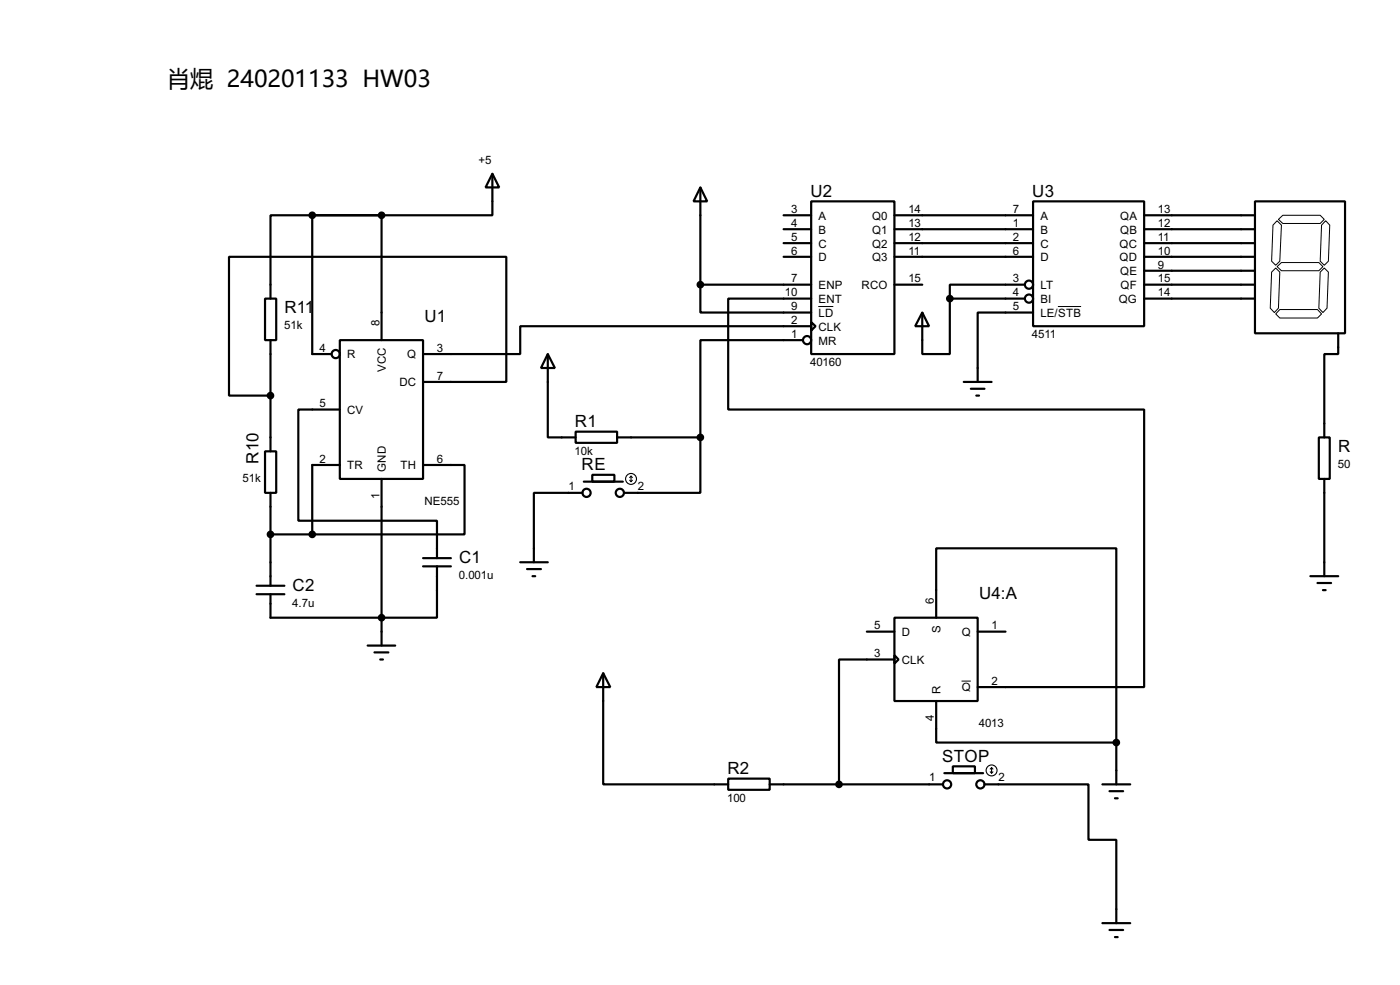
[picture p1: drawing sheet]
<svg xmlns="http://www.w3.org/2000/svg" width="256mm" height="180mm" viewBox="0 0 256 180" stroke-linecap="round" stroke-linejoin="round" font-family="sans-serif">
<g fill="none" stroke="#000" stroke-width=".4">
<path d="M57.2 39.4h-7.6v15.3M57.2 39.4h12.7M57.2 39.4v25.4h3.6M69.9 39.4v22.9M90.2 31.8l1.3 2.5h-2.5zM90.2 31.8v7.6h-20.3M128.3 34.3l1.3 2.6h-2.5zM128.3 34.3v17.8M143.6 39.4h5M148.6 36.9h15.3v27.9h-15.3zM163.9 39.4h25.4M189.3 36.9h20.3v22.8h-20.3z"/>
<path d="M209.6 39.4h20.3M229.9 36.9h16.5v24.1h-16.5zM48.6 54.7h2v7.6h-2zM128.3 52.1v5.1h20.3M128.3 52.1h20.3M143.6 42h5M143.6 44.5h5M143.6 47h5M148.6 59l.8 .7-.8 .8zM148.6 54.7h-15.2v20.3h76.2v50.8h-30.5M148.6 59.7h-53.3v5.1h-17.8M163.9 42h25.4"/>
<path d="M163.9 44.5h25.4M163.9 47h25.4M163.9 52.1h5.1M169 57.2l1.2 2.5h-2.5zM174 54.7v10.1h-5v-7.6M174 54.7h13.8M187.8 52.1h-13.8v2.6M189.3 57.2h-10.2v12.7M209.6 42h20.3M209.6 44.5h20.3M209.6 47h20.3M209.6 49.6h20.3"/>
<path d="M209.6 52.1h20.3M209.6 54.7h20.3M49.6 62.3v20.3M62.3 62.3h15.2v25.4h-15.2zM62.3 75h-7.6v20.3h25.4v6.9M77.5 69.9h15.3v-22.9h-50.8v25.4h7.6M100.4 64.8l1.3 2.6h-2.6zM100.4 64.8v15.3h5.1M105.5 79h7.6v2.1h-7.6zM147.1 62.3h-18.8v17.8M176.6 69.9h5.1M177.9 71.2h2.5"/>
<path d="M178.9 72.4h.5M245.2 61v3.8h-2.6v15.3M48.6 82.6h2v7.6h-2zM49.6 90.2v17M49.6 97.8h7.6M62.3 85.1h-5.1v12.7M69.9 87.7v30.5M77.5 85.1h7.6v12.7h-27.9M106.7 90.2h-8.9v12.7M107 88.2h7.1M108.5 86.9h4.1v1.3h-4.1zM113.1 80.1h15.2"/>
<path d="M128.3 80.1v10.1h-13.9M241.6 80.1h2v7.6h-2zM242.6 87.7v17.8M47 108.8h5.1M47 107.2h5.1M67.4 118.2h5M68.6 119.4h2.6M77.5 102.2h5.1M77.5 103.7h5.1M80.1 103.7v9.4h-30.5v-4.3M95.3 102.9h5.1M96.6 104.2h2.5"/>
<path d="M97.6 105.5h.5M158.8 115.6h5.1M163.9 113.1h15.2v15.2h-15.2zM163.9 119.9l.7 .8-.7 .8zM171.5 113.1v-12.7h33v35.5M179.1 115.6h5.1M240.1 105.5h5.1M241.4 106.7h2.5M242.4 108h.5M69.7 120.7h.5M110.5 123.2l1.3 2.6h-2.5zM110.5 123.2v20.4h22.9"/>
<path d="M163.9 120.7h-10.2v22.9M171.5 128.3v7.6h33M204.5 135.9v7.7M133.4 142.5h7.6v2.1h-7.6zM141 143.6h31.8M173 141.5h7.1M174.6 140.3h4v1.2h-4zM180.4 143.6h19v10.1h5.1v15.3M202 143.6h5.1M203.3 144.8h2.5M204.3 146.1h.5M202 169h5.1"/>
<path d="M203.3 170.2h2.5M204.3 171.5h.5"/>
<circle cx="188.5" cy="54.7" r=".75"/>
<circle cx="188.5" cy="52.1" r=".75"/>
<circle cx="61.5" cy="64.8" r=".75"/>
<circle cx="147.8" cy="62.3" r=".75"/>
<circle cx="107.4" cy="90.2" r=".75"/>
<circle cx="113.5" cy="90.2" r=".75"/>
<circle cx="173.5" cy="143.6" r=".75"/>
<circle cx="179.6" cy="143.6" r=".75"/>
</g>
<path d="M149.9 56.1h2.8M193.8 56.1h4.3M233 49.8l.7-.7 .8 .7-.3 6.6-.7 .8-.8-.8zM234 48.8l.8-.7h6.8l.8 .7-.8 .8h-6.8zM234 40.4l.8 .8-.3 6.6-.8 .8-.7-.8 .2-6.6zM234.2 40.2l.8-.8h6.9l.7 .8-.7 .7h-6.9zM234.5 56.7h6.9l.7 .8-.7 .7h-6.9l-.8-.7zM241.9 49.8l.7-.7 .8 .7-.3 6.6-.7 .8-.8-.8zM242.9 40.4l.7 .8-.2 6.6-.8 .8-.7-.8 .2-6.6zM176.2 124.7h1.7" fill="none" stroke="#000" stroke-width=".18"/>
<g fill="#000" stroke="#000" stroke-width=".4">
<circle cx="57.2" cy="39.4" r=".5"/>
<circle cx="69.9" cy="39.4" r=".5"/>
<circle cx="128.3" cy="52.1" r=".5"/>
<circle cx="174" cy="54.7" r=".5"/>
<circle cx="49.5" cy="72.4" r=".5"/>
<circle cx="49.5" cy="97.8" r=".5"/>
<circle cx="57.2" cy="97.8" r=".5"/>
<circle cx="128.3" cy="80.1" r=".5"/>
<circle cx="69.9" cy="113.1" r=".5"/>
<circle cx="204.5" cy="135.9" r=".5"/>
<circle cx="153.7" cy="143.6" r=".5"/>
</g>
<g fill="none" stroke="#000" stroke-width=".2">
<path d="M115.4 87.9l.2 .3M115.6 87.2v1M115.6 87.2l-.2 .2M115.6 87.2l.3 .2M115.9 87.9l-.3 .3M181.4 141.3l.3 .2M181.7 140.5v1M181.7 140.5l-.3 .3M181.7 140.5l.2 .3M181.9 141.3l-.2 .2"/>
<circle cx="115.6" cy="87.7" r="1"/>
<circle cx="181.6" cy="141" r="1"/>
</g>
<text font-size="4.2" x="30.6" y="15.9">肖焜 240201133 HW03</text>
<g font-size="3.5">
<text x="148.5" y="36">U2</text>
<text x="189.1" y="36">U3</text>
<text x="52.1" y="57.4">R11</text>
<text x="77.8" y="58.9">U1</text>
<text x="105.3" y="78.2">R1</text>
<text x="245.2" y="82.8">R</text>
<text x="47.4" y="84.8" transform="rotate(-90 47.4 84.8)">R10</text>
<text x="106.6" y="86.1">RE</text>
<text x="84.1" y="103.1">C1</text>
<text x="53.6" y="108.2">C2</text>
<text x="179.4" y="109.7">U4:A</text>
<text x="133.3" y="141.7">R2</text>
<text x="172.6" y="139.5">STOP</text>
</g>
<g font-size="2.4">
<text x="87.7" y="30">+5</text>
<text x="145" y="39">3</text>
<text x="145" y="41.6">4</text>
<text x="149.9" y="40.2">A</text>
<text x="159.8" y="40.2">Q0</text>
<text x="166.4" y="39">14</text>
<text x="166.4" y="41.6">13</text>
<text x="185.6" y="39">7</text>
<text x="185.6" y="41.6">1</text>
<text x="190.6" y="40.2">A</text>
<text x="205.2" y="40.2">QA</text>
<text x="212.1" y="39">13</text>
<text x="212.1" y="41.6">12</text>
<text x="145" y="44.1">5</text>
<text x="145" y="46.6">6</text>
<text x="149.9" y="42.7">B</text>
<text x="149.9" y="45.3">C</text>
<text x="149.9" y="47.8">D</text>
<text x="159.8" y="42.7">Q1</text>
<text x="159.8" y="45.3">Q2</text>
<text x="159.8" y="47.8">Q3</text>
<text x="166.4" y="44.1">12</text>
<text x="166.4" y="46.6">11</text>
<text x="185.6" y="44.1">2</text>
<text x="185.6" y="46.6">6</text>
<text x="190.6" y="42.7">B</text>
<text x="190.6" y="45.3">C</text>
<text x="190.6" y="47.8">D</text>
<text x="205.1" y="45.3">QC</text>
<text x="205.1" y="47.8">QD</text>
<text x="205.2" y="42.7">QB</text>
<text x="212.1" y="44.1">11</text>
<text x="212.1" y="46.6">10</text>
<text x="145" y="51.7">7</text>
<text x="149.9" y="52.9">ENP</text>
<text x="157.8" y="52.9">RCO</text>
<text x="166.4" y="51.7">15</text>
<text x="185.6" y="51.7">3</text>
<text x="190.6" y="52.9">LT</text>
<text x="205.2" y="50.4">QE</text>
<text x="205.3" y="52.9">QF</text>
<text x="212.1" y="49.2">9</text>
<text x="212.1" y="51.7">15</text>
<text x="69.5" y="59.7" transform="rotate(-90 69.5 59.7)">8</text>
<text x="143.8" y="54.3">10</text>
<text x="145" y="56.8">9</text>
<text x="145" y="59.3">2</text>
<text x="149.9" y="55.4">ENT</text>
<text x="149.9" y="58">LD</text>
<text x="185.6" y="54.3">4</text>
<text x="185.6" y="56.8">5</text>
<text x="190.6" y="55.4">BI</text>
<text x="190.6" y="58">LE/STB</text>
<text x="204.9" y="55.4">QG</text>
<text x="212.1" y="54.3">14</text>
<text x="52.1" y="60.3">51k</text>
<text x="58.6" y="64.4">4</text>
<text x="63.6" y="65.6">R</text>
<text x="74.6" y="65.6">Q</text>
<text x="80.1" y="64.4">3</text>
<text x="145" y="61.9">1</text>
<text x="149.9" y="60.5">CLK</text>
<text x="149.9" y="63.1">MR</text>
<text x="189.1" y="61.9">4511</text>
<text x="70.7" y="68.1" transform="rotate(-90 70.7 68.1)">VCC</text>
<text x="73.2" y="70.7">DC</text>
<text x="80.1" y="69.5">7</text>
<text x="148.4" y="67">40160</text>
<text x="58.6" y="74.6">5</text>
<text x="63.6" y="75.8">CV</text>
<text x="105.3" y="83.3">10k</text>
<text x="44.5" y="88.2">51k</text>
<text x="58.6" y="84.7">2</text>
<text x="63.6" y="85.9">TR</text>
<text x="70.7" y="86.4" transform="rotate(-90 70.7 86.4)">GND</text>
<text x="73.4" y="85.9">TH</text>
<text x="80.1" y="84.7">6</text>
<text x="104.2" y="89.6">1</text>
<text x="116.9" y="89.6">2</text>
<text x="245.1" y="85.7">50</text>
<text x="69.5" y="91.4" transform="rotate(-90 69.5 91.4)">1</text>
<text x="77.7" y="92.4">NE555</text>
<text x="84.1" y="106">0.001u</text>
<text x="53.6" y="111.1">4.7u</text>
<text x="171.1" y="110.5" transform="rotate(-90 171.1 110.5)">6</text>
<text x="160.2" y="115.2">5</text>
<text x="165.2" y="116.4">D</text>
<text x="172.3" y="115.8" transform="rotate(-90 172.3 115.8)">S</text>
<text x="176.2" y="116.4">Q</text>
<text x="181.7" y="115.2">1</text>
<text x="160.2" y="120.3">3</text>
<text x="165.2" y="121.5">CLK</text>
<text x="181.7" y="125.4">2</text>
<text x="172.3" y="127" transform="rotate(-90 172.3 127)">R</text>
<text x="176.2" y="126.6">Q</text>
<text x="171.1" y="132" transform="rotate(-90 171.1 132)">4</text>
<text x="179.3" y="133.1">4013</text>
<text x="170.2" y="143">1</text>
<text x="182.9" y="143">2</text>
<text x="133.2" y="146.8">100</text>
</g>
</svg>
